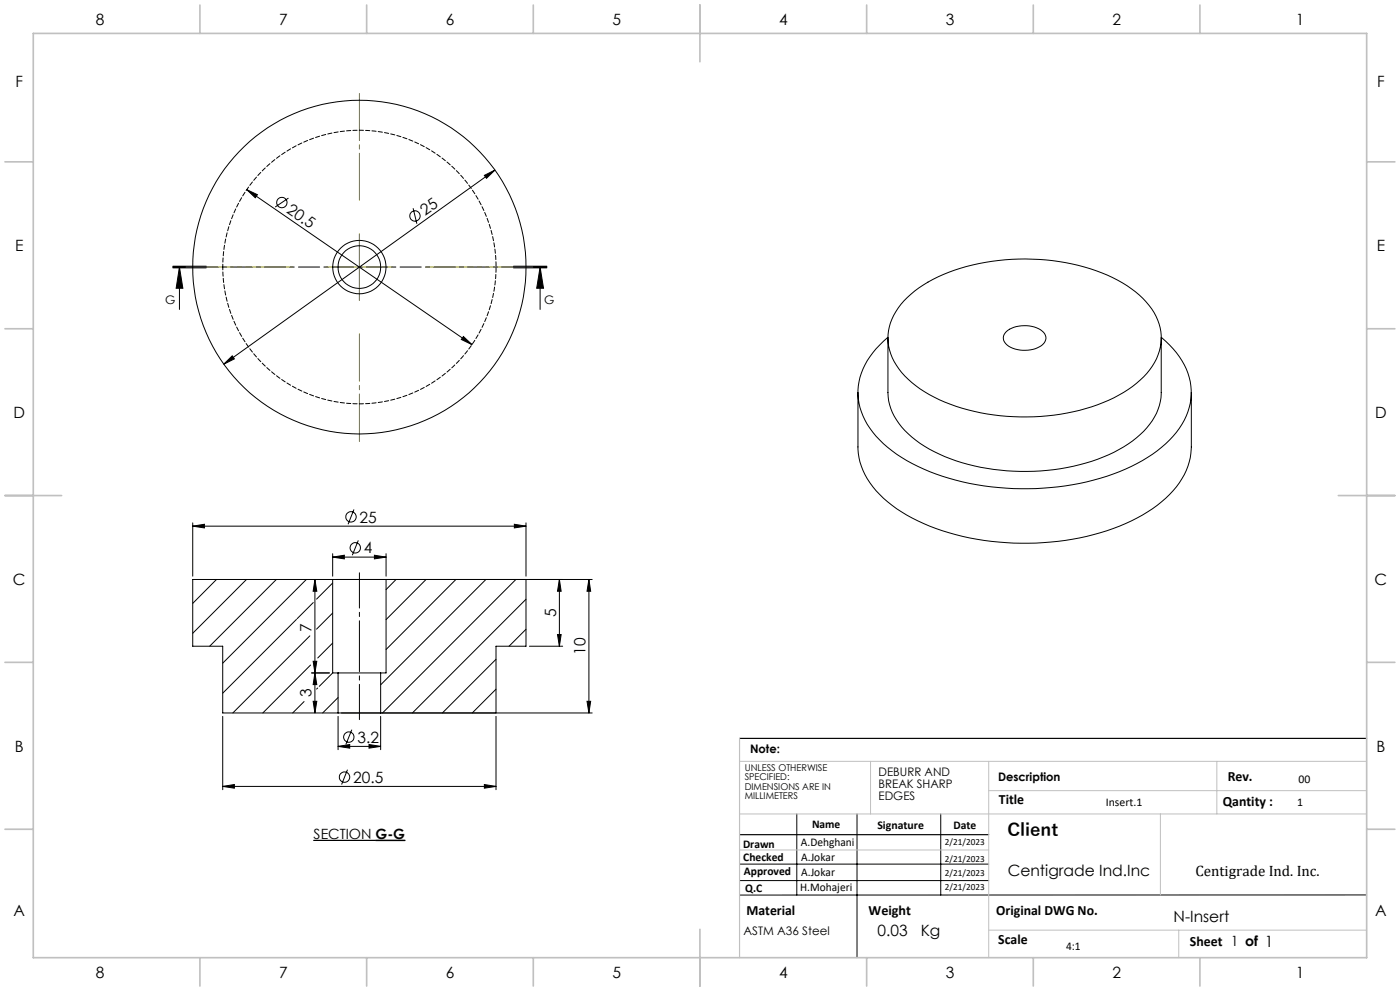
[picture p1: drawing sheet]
<svg xmlns="http://www.w3.org/2000/svg" width="420mm" height="297mm" viewBox="0 0 420 297" stroke-linecap="round" stroke-linejoin="round" font-family="sans-serif">
<g fill="none" stroke="#000" stroke-width=".3">
<path d="M74 56.8l3.2 1.5-.6 1zM74 56.8l67.6 46.5M86.5 59.4l-3.9 2.7M145.3 52.6l3.2-1.6-2.6 2.4zM148.5 51l-81.4 58.1M51.9 79.8h10M123.9 62.4l1.2 4.7M154.1 79.8h10M51.9 80.3h10zM51.9 80h10M53.8 80l1.1 6.4h-2.1zM53.8 80v12.7"/>
<path d="M154.1 80h10M154.1 80.3h10M162 80l1.1 6.4h-2.1zM162 80v12.7M271.2 90.2a43.4 43.4 0 0 1 24.4-11.6 64.2 64.2 0 0 1 39.7 5.4 24.4 24.4 0 0 1 12.4 13.1 15.6 15.6 0 0 1-4.6 15.8 42.1 42.1 0 0 1-21.1 10.5 65.1 65.1 0 0 1-41.8-4.4 25.7 25.7 0 0 1-13-12.9 15.3 15.3 0 0 1 4-15.9zM301.9 99.4a9.2 9.2 0 0 1 11.2 .2 2.66 2.66 0 0 1-1.2 4.3 9.3 9.3 0 0 1-10.2-.9 2.4 2.4 0 0 1 .2-3.6zM67.1 109.1l2.6-2.5 .6 1zM139 100.9l2.6 2.4-3.2-1.6zM257.4 117.6v16.3a21.6 21.6 0 0 0 8.9 16.5 59.7 59.7 0 0 0 31.1 11.8 77.5 77.5 0 0 0 43.7-6.9 30.2 30.2 0 0 0 15.3-15.6l.7-2.5 .3-3.3v-16.3M266.4 101.3v16.3a17.3 17.3 0 0 0 7.1 13.4 49.8 49.8 0 0 0 26.6 9.9 61.7 61.7 0 0 0 37-7 22.7 22.7 0 0 0 10.7-12.3l.6-3.5v-16.8M266.4 101.1a21.9 21.9 0 0 0-9 17.2 21.9 21.9 0 0 0 8.9 15.8 59.7 59.7 0 0 0 31.1 11.8 77.5 77.5 0 0 0 43.7-7 30.2 30.2 0 0 0 15.3-15.5 18.8 18.8 0 0 0-5.5-20l-2.5-2.3M57.8 157.7l3.5-.6v1.1z"/>
<path d="M57.8 156.7v16M57.8 157.7h100M106.2 152.7l-1.8 4.4M154.3 157.1l3.5 .6-3.5 .5zM157.8 156.7v16M64.9 173.7l-7.1 7.1M73.9 173.7l-16.1 16.1M82.9 173.7l-20 20M91.9 173.7l-25.1 25.1M94.5 173.7l.5 3.5h-1.1zM94.5 173.7v40M99.8 167l3.5-.6v1.1z"/>
<path d="M99.8 173.7h16v28h-1.6M99.8 165.9v6.8M99.8 173.7v28M99.8 167h16M99.8 173.7h-42v20h9v20h34.6M99.8 174.7l-4.8 4.9M100.8 173.7h76.9M107.5 162l-1.8 4.4M112.3 166.4l3.5 .6-3.5 .5zM115.8 165.9v6.8M118.8 173.7l-3 3M127.8 173.7l-12 12"/>
<path d="M136.8 173.7l-21 21M145.8 173.7l-31.6 31.5M154.8 173.7l-40 40M157.8 173.7v20h-9v20M157.8 179.6l-34.1 34.1M167.8 173.7l.5 3.5h-1zM167.8 173.7v20M176.7 173.7l.5 3.5h-1.1zM176.7 173.7v40M88.9 185.6l-22.1 22.1M93 190.6l-23.1 23.1M93.2 199.3l-14.4 14.4"/>
<path d="M93.9 198.2h1.1l-.5 3.5zM94 180.6l-4.9 4.8M99.8 183.7l-4.8 4.9M99.8 192.7l-4.5 4.5M148.8 197.6l-16.1 16.1M157.8 188.6l-5.1 5.1M158.8 193.7h10M167.3 190.2h1l-.5 3.5zM66.8 214.7v22M91.2 210.3l-3.4 3.4M93.5 201.7h5.3M93.9 210.2h1.1l-.5 3.5z"/>
<path d="M94.5 201.7l.5 3.5h-1.1zM95.3 206.2l-.3 .3M99.8 201.7h1.6M99.8 201.7l-4 4M101.4 201.7h12.8M101.4 201.7v12M101.4 214.7v10M101.4 209.1l-4.6 4.6M102.4 213.7h75.3M105.6 218.7l-1.8 4.4M114.2 201.7v12h-12.8M114.2 214.7v10"/>
<path d="M148.8 214.7v22M148.8 206.5l-7.1 7.2M176.1 210.2h1.1l-.5 3.5zM66.8 235.7l3.5-.6v1.1zM66.8 235.7h82M101.4 223.7l3.5-.6v1.1zM101.4 223.7h12.8M104.2 230.7l-1.7 4.4M110.7 223.1l3.5 .6-3.5 .5zM145.3 235.1l3.5 .6-3.5 .5zM94.1 251.8h27.4M221.9 259h74.7"/>
<path d="M239 243.9v24.3M257.1 243.9v43.1M282.2 243.9v24.3M221.9 263.9h74.7M410 268.2h-188.1"/>
<circle cx="84.6" cy="60.7" r="1.55"/>
<circle cx="124.5" cy="64.7" r="1.57"/>
<circle cx="107.8" cy="80" r="8"/>
<circle cx="107.8" cy="80.1" r="50"/>
<circle cx="107.8" cy="80" r="6.4"/>
<circle cx="105.3" cy="154.9" r="1.56"/>
<circle cx="106.6" cy="164.2" r="1.54"/>
<circle cx="103.4" cy="232.9" r="1.56"/>
<circle cx="104.7" cy="220.9" r="1.55"/>
</g>
<path d="M112.7 251.9h8.9" fill="none" stroke="#000" stroke-width=".4"/>
<path d="M107.8 171.7v44" fill="none" stroke="#000" stroke-width=".3" stroke-dasharray="15.2 1.3 1.3 1.3" stroke-dashoffset="4.7"/>
<path d="M164.1 80h-112.2" fill="none" stroke="#000" stroke-width=".3" stroke-dasharray="6.3 1.3 1.3 1.3" stroke-dashoffset="3"/>
<path d="M107.8 60v-32M87.8 80h-32M127.8 80h32" fill="none" stroke="#808000" stroke-width=".3" stroke-dasharray="15.2 1.3 1.3 1.3" stroke-dashoffset="1.1"/>
<path d="M107.8 100v32.3" fill="none" stroke="#808000" stroke-width=".3" stroke-dasharray="15.2 1.3 1.3 1.3" stroke-dashoffset="1"/>
<path d="M107.8 70.1v20M97.8 80h20" fill="none" stroke="#808000" stroke-width=".3"/>
<path d="M221.9 221.3h188.1M221.9 250.2h74.7" fill="none" stroke="#000" stroke-width=".35"/>
<path d="M221.9 228.2h188.1M261.2 228.2v15.7M296.6 228.2v58.8M296.6 237h113.4M365.1 228.2v15.7M221.9 243.9h188.1M221.9 254.7h74.7M348.1 243.9v24.3M296.6 278.8h113.4M353.6 278.8v8.2" fill="none" stroke="#c0c0c0" stroke-width=".3"/>
<path d="M221.9 221.3v65.7" fill="none" stroke="#c0c0c0" stroke-width=".35"/>
<g fill="none" stroke="#c0c0c0" stroke-width=".5">
<path d="M10 10h400v277h-400zM60 1.5v8.5M110 1.5v8.5M160 1.5v8.5M210 1.5v17M260 1.5v8.5M310 1.5v8.5M360 1.5v8.5M1.5 48.5h8.5M410 48.5h8.5M1.5 98.5h8.5M410 98.5h8.5"/>
<path d="M1.5 148.5h17M401.5 148.5h17M1.5 198.5h8.5M410 198.5h8.5M1.5 248.5h8.5M410 248.5h8.5M210 278.5v17M60 287v8.5M110 287v8.5M160 287v8.5M260 287v8.5M310 287v8.5"/>
<path d="M360 287v8.5"/>
</g>
<g fill="#000">
<path d="M162 80l1.1 6.4h-2.1zM53.8 80l1.1 6.4h-2.1z"/>
<path d="M67.1 109.1l3.2-1.5-.6-1zM145.3 52.6l.6 .8 2.6-2.4z"/>
<path d="M139 100.9l-.6 .8 3.2 1.6zM74 56.8l2.6 2.5 .6-1z"/>
<path d="M57.8 157.7l3.5-.6v1.1zM154.3 157.1l3.5 .6-3.5 .5z"/>
<path d="M99.8 167l3.5-.6v1.1zM112.3 166.4l3.5 .6-3.5 .5z"/>
<path d="M176.7 173.7l.5 3.5h-1.1zM176.1 210.2h1.1l-.5 3.5z"/>
<path d="M167.3 190.2h1l-.5 3.5zM167.8 173.7l.5 3.5h-1zM93.9 210.2h1.1l-.5 3.5zM94.5 201.7l.5 3.5h-1.1z"/>
<path d="M93.9 198.2h1.1l-.5 3.5zM94.5 173.7l.5 3.5h-1.1z"/>
<path d="M101.4 223.7l3.5-.6v1.1zM110.7 223.1l3.5 .6-3.5 .5z"/>
<path d="M145.3 235.1l3.5 .6-3.5 .5zM66.8 235.7l3.5-.6v1.1z"/>
</g>
<path d="M66.8 80a41 41 0 0 0 60.3 36.2 41 41 0 0 0 3.5-70.2 41 41 0 0 0-63.6 30l-.2 4" fill="none" stroke="#000" stroke-width=".3" stroke-dasharray="1.3 .6" stroke-dashoffset=".4"/>
<text font-size="5.3" x="302.2" y="250.7">Client</text>
<g font-size="4.7">
<text x="28.7" y="7.6">8</text>
<text x="83.7" y="7.6">7</text>
<text x="133.7" y="7.6">6</text>
<text x="183.7" y="7.6">5</text>
<text x="233.7" y="7.6">4</text>
<text x="283.7" y="7.6">3</text>
<text x="333.7" y="7.6">2</text>
<text x="388.7" y="7.6">1</text>
<text x="4.6" y="26.1">F</text>
<text x="413.1" y="26.1">F</text>
<text x="85.7" y="63.6" transform="rotate(35 85.7 63.6)">20.5</text>
<text x="127.6" y="64.6" transform="rotate(-36 127.6 64.6)">25</text>
<text x="4.5" y="75.3">E</text>
<text x="413" y="75.3">E</text>
<text x="4" y="125.3">D</text>
<text x="412.5" y="125.3">D</text>
<text x="107.9" y="156.6">25</text>
<text x="109.2" y="165.9">4</text>
<text x="3.9" y="175.3">C</text>
<text x="412.4" y="175.3">C</text>
<text x="166.8" y="185" transform="rotate(-90 166.8 185)">5</text>
<text x="93.5" y="189.3" transform="rotate(-90 93.5 189.3)">7</text>
<text x="175.7" y="196.3" transform="rotate(-90 175.7 196.3)">10</text>
<text x="93.5" y="208.9" transform="rotate(-90 93.5 208.9)">3</text>
<text x="4.4" y="225.3">B</text>
<text x="107.2" y="222.6">3.2</text>
<text x="412.9" y="225.3">B</text>
<text x="105.9" y="234.6">20.5</text>
<text x="302.3" y="262.6">Centigrade Ind.Inc</text>
<text x="4" y="274.6">A</text>
<text x="412.5" y="274.6">A</text>
<text x="263.3" y="280.5">0.03</text>
<text x="276.2" y="280.5">Kg</text>
<text x="352.1" y="276.4">N-Insert</text>
<text x="28.7" y="293.1">8</text>
<text x="83.7" y="293.1">7</text>
<text x="133.7" y="293.1">6</text>
<text x="183.7" y="293.1">5</text>
<text x="233.7" y="293.1">4</text>
<text x="283.7" y="293.1">3</text>
<text x="333.7" y="293.1">2</text>
<text x="388.7" y="293.1">1</text>
</g>
<text font-size="4.5" x="358.6" y="262.6">Centigrade Ind. Inc.</text>
<g font-size="4.2">
<text x="368.3" y="234.1">Rev.</text>
<text x="299.7" y="240.9">Title</text>
<text x="366.8" y="241.6">Qantity :</text>
<text x="94.1" y="251.4">SECTION G-G</text>
<text x="223.9" y="274.2">Material</text>
<text x="260.6" y="274.2">Weight</text>
<text x="298.9" y="274.2">Original DWG No.</text>
<text x="299.5" y="282.8">Scale</text>
<text x="357" y="283.6">Sheet 1 of 1</text>
</g>
<g font-size="3.5">
<text x="49.6" y="91.1">G</text>
<text x="163.3" y="91.1">G</text>
<text x="225" y="225.7">Note:</text>
<text x="263.6" y="232.6">DEBURR AND</text>
<text x="263.6" y="236.1">BREAK SHARP</text>
<text x="263.6" y="239.7">EDGES</text>
<text x="299.4" y="234.1">Description</text>
<text x="389.6" y="234.7">00</text>
<text x="331.8" y="241.6">Insert.1</text>
<text x="389.2" y="241.6">1</text>
<text x="243.6" y="248.1">Name</text>
<text x="263.2" y="248.5">Signature</text>
<text x="286" y="248.5">Date</text>
<text x="222.9" y="254">Drawn</text>
<text x="240.3" y="253.6">A.Dehghani</text>
<text x="240.4" y="257.9">A.Jokar</text>
<text x="223" y="258.1">Checked</text>
<text x="223.2" y="262.1">Approved</text>
<text x="240.4" y="262.4">A.Jokar</text>
<text x="223.6" y="267.4">Q.C</text>
<text x="240.1" y="267.1">H.Mohajeri</text>
<text x="223.1" y="280.2">ASTM A36 Steel</text>
<text x="319.8" y="284.6">4:1</text>
</g>
<g font-size="2.8">
<text x="223.4" y="231">UNLESS OTHERWISE</text>
<text x="223.4" y="233.8">SPECIFIED:</text>
<text x="223.4" y="236.7">DIMENSIONS ARE IN</text>
<text x="223.4" y="239.5">MILLIMETERS</text>
<text x="283.5" y="253.2">2/21/2023</text>
<text x="283.5" y="258.4">2/21/2023</text>
<text x="283.5" y="262.7">2/21/2023</text>
<text x="283.5" y="266.6">2/21/2023</text>
</g>
</svg>
